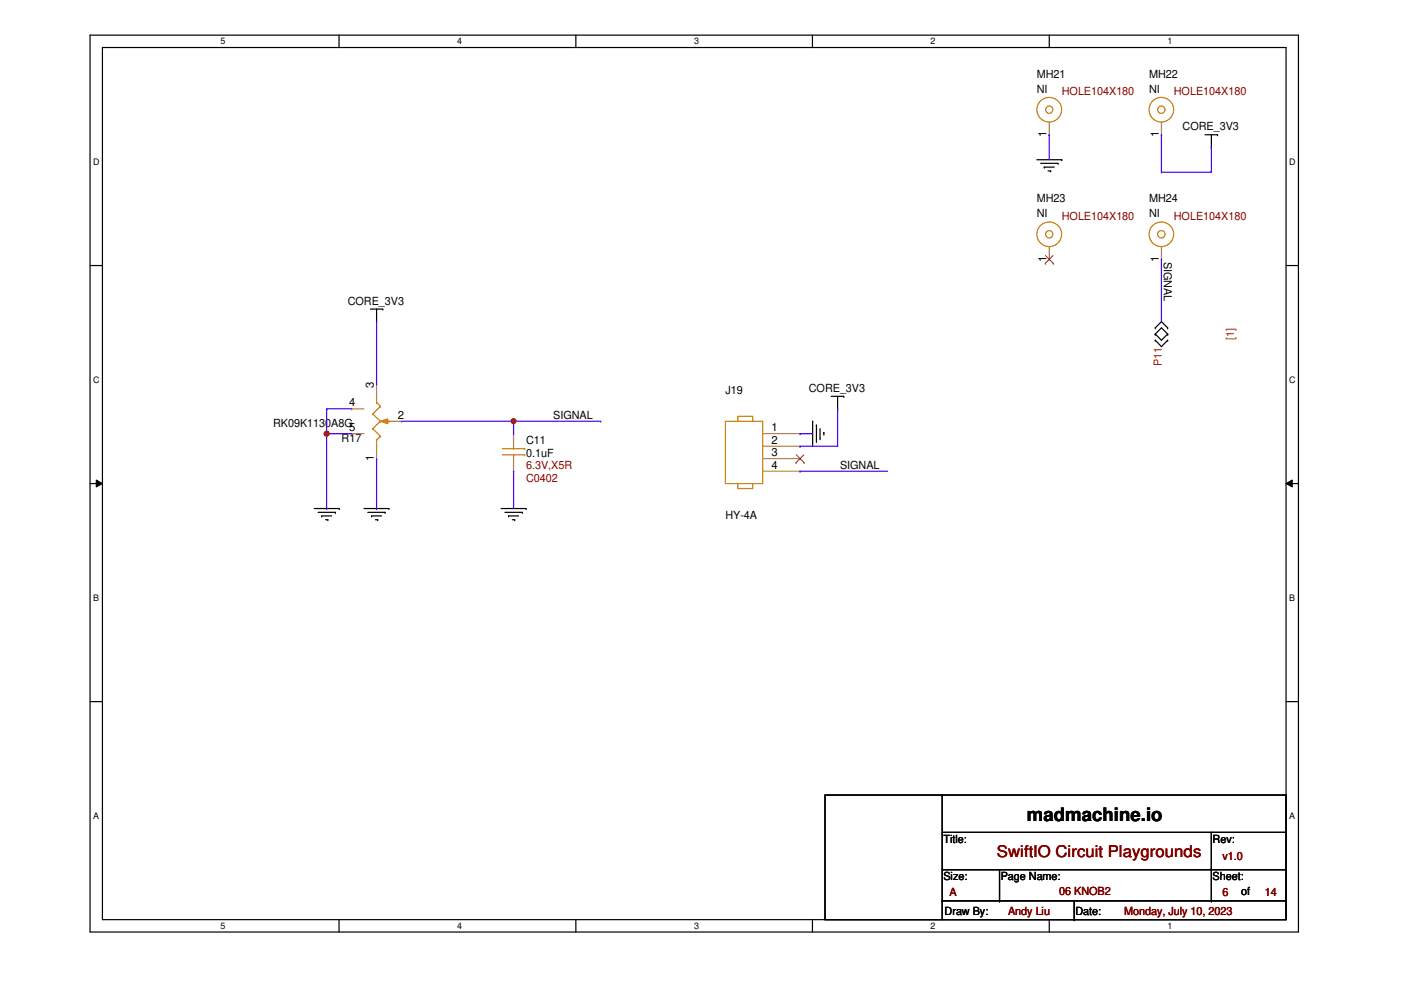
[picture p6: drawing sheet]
<svg xmlns="http://www.w3.org/2000/svg" width="297mm" height="210mm" viewBox="0 0 297 210" stroke-linecap="round" stroke-linejoin="round" font-family="sans-serif">
<path d="M19.1 7.5h256.2v190.1h-256.2zM21.7 10.1h251v184.9h-251z" fill="none" stroke="#000" stroke-width=".25"/>
<g fill="#fff">
<path d="M46.8 7.7h1v2.1h-1z"/>
<path d="M46.8 195.2h1v2.2h-1z"/>
</g>
<path d="M71.9 7.5v2.6M71.9 195v2.6" fill="none" stroke="#000" stroke-width=".25"/>
<g fill="#fff">
<path d="M96.9 7.7h1.1v2.1h-1.1z"/>
<path d="M96.9 195.2h1.1v2.2h-1.1z"/>
</g>
<path d="M122.1 7.5v2.6M122.1 195v2.6" fill="none" stroke="#000" stroke-width=".25"/>
<g fill="#fff">
<path d="M147.2 7.7h1v2.1h-1z"/>
<path d="M147.2 195.2h1v2.2h-1z"/>
</g>
<path d="M172.3 7.5v2.6M172.3 195v2.6" fill="none" stroke="#000" stroke-width=".25"/>
<g fill="#fff">
<path d="M197.3 7.7h1v2.1h-1z"/>
<path d="M197.3 195.2h1v2.2h-1z"/>
</g>
<path d="M222.5 7.5v2.6M222.5 195v2.6" fill="none" stroke="#000" stroke-width=".25"/>
<g fill="#fff">
<path d="M247.5 7.7h1v2.1h-1z"/>
<path d="M247.5 195.2h1v2.2h-1z"/>
<path d="M19.8 33.2h1.3v2.1h-1.3z"/>
<path d="M273.3 33.2h1.4v2.1h-1.4z"/>
<path d="M19.8 79.4h1.3v2.1h-1.3z"/>
<path d="M273.3 79.4h1.4v2.1h-1.4z"/>
</g>
<path d="M19.1 56.3h2.6M272.7 56.3h2.6" fill="none" stroke="#000" stroke-width=".25"/>
<g fill="#fff">
<path d="M19.8 125.6h1.2v2.2h-1.2z"/>
<path d="M273.3 125.6h1.3v2.2h-1.3z"/>
</g>
<path d="M19.1 102.5h2.6M272.7 102.5h2.6" fill="none" stroke="#000" stroke-width=".25"/>
<path d="M20.4 101.8l1.3 .7-1.3 .8zM272.7 102.5l1.3-.7v1.5z" fill="#000"/>
<path d="M20.4 101.8l1.3 .7-1.3 .8zM272.7 102.5l1.3-.7v1.5z" fill="none" stroke="#000" stroke-width=".21"/>
<g fill="#fff">
<path d="M19.8 171.9h1.2v2.1h-1.2z"/>
<path d="M273.3 171.9h1.3v2.1h-1.3z"/>
</g>
<g fill="none" stroke="#000" stroke-width=".25">
<path d="M219.8 33.9h5.3M220.6 34.6h3.7M221.4 35.4h.1M221.4 35.4h2.1M222.2 36.2h.6M222.8 36.2h.1M224.3 34.6h.1M225.1 33.9h.1M255.5 28.6h2.6M256.8 31.2h.1M256.8 28.6v2.6M258.1 28.6h.1"/>
<path d="M78.5 65.5h2.7M79.8 68.2h.1M79.8 65.5v2.7M81.2 65.5h.1M244.9 69.5h.1M244.9 70.8h.1M244.9 72.1h.1M244.9 69.5l1.4-1.3 1.3 1.3M244.9 70.8l1.4-1.3 1.3 1.3M244.9 72.1l1.4 1.4 1.3-1.4M244.9 70.8l1.4 1.3 1.3-1.3M247.6 69.5h.1"/>
<path d="M247.6 70.8h.1M247.6 72.1h.1M172.3 89.3h.1M172.3 89.3v5.3M173.1 90.1h.1M173.1 90.1v3.7M173.9 93h.1M173.9 90.9v2.1M174.7 91.7h.1M174.7 91.7v.5M176.2 84h2.7M177.6 86.7h.1"/>
<path d="M177.6 84v2.7M178.9 84h.1M66.6 107.8h5.3M67.4 108.6h3.7M68.2 109.4h.1M68.2 109.4h2.1M69 110.2h.5M69.5 110.2h.1M71.1 108.6h.1M71.9 107.8h.1M77.2 107.8h5.3M78 108.6h3.7"/>
<path d="M78.8 109.4h.1M78.8 109.4h2.1M79.6 110.2h.5M80.1 110.2h.1M81.7 108.6h.1M82.5 107.8h.1M106.3 107.8h5.2M107.1 108.6h3.6M107.8 109.4h.1M107.8 109.4h2.1M108.6 110.2h.5M109.1 110.2h.1"/>
<path d="M110.7 108.6h.1M111.5 107.8h.1M19.1 148.8h2.6M272.7 148.8h2.6M174.9 168.6h97.8v26.4h-97.8zM199.8 168.6h.1M199.8 168.6v26.4M199.8 176.5h72.9M256.8 176.5v14.5M272.7 176.5h.1M199.8 191h.1M199.8 191h72.9"/>
<path d="M199.8 184.4h72.9M211.9 191h.1M211.9 184.4v6.6M227.8 195h.1M227.8 191v4M256.8 184.4h.1M256.8 191h.1M272.7 184.4h.1"/>
</g>
<g fill="none" stroke="#cc8006" stroke-width=".25">
<path d="M79 87.8h.1M79 90.9h.1M79 87.8l1.6 1.5M79 90.9l1.6 1.6M79.8 85.3h.1M79.8 93.3h.1M79.8 94.6h.1M79.8 84v1.3M79.8 93.3v1.3M79.8 85.3l.8 .8M80.6 86.1h.1M80.6 89.3h.1"/>
<path d="M80.6 92.5h.1M80.6 86.1l-1.6 1.7M80.6 89.3l-1.6 1.6M80.6 92.5l-.8 .8M82 89.3h.5M82.5 89.3h.1M106.5 95.1h4.8M106.5 96.4h4.8M108.9 96.4h.1M108.9 95.1h.1M108.9 94.6v.5M108.9 96.4v.8"/>
<path d="M111.3 95.1h.1M111.3 96.4h.1"/>
<circle cx="222.5" cy="23.2" r=".77"/>
<circle cx="222.5" cy="23.3" r="2.62"/>
<circle cx="246.2" cy="23.3" r="2.61"/>
<circle cx="246.2" cy="23.3" r=".78"/>
<circle cx="246.2" cy="49.7" r="2.61"/>
<circle cx="246.2" cy="49.7" r=".78"/>
</g>
<path d="M222.5 28.6h.1M222.5 25.9v2.7M246.3 28.6h.1M246.3 25.9v2.7M246.3 55h.1M246.3 52.3v2.7M108.9 91.9h.1M108.9 99.9h.1M108.9 91.9v2.7M108.9 97.2v2.7" fill="none" stroke="#a84" stroke-width=".25"/>
<path d="M80.6 89.3l1.6-.5v1z" fill="#cc8006"/>
<g fill="none" stroke="#cc8006" stroke-width=".25">
<path d="M80.6 89.3l1.6-.5v1zM153.8 89.3h7.9v13.2h-7.9zM156.4 89.3v-1h3.2v1M156.4 102.5v1.1h3.2v-1.1"/>
<circle cx="222.5" cy="49.7" r=".77"/>
<circle cx="222.5" cy="49.7" r="2.62"/>
</g>
<g fill="none" stroke="#a84" stroke-width=".25">
<path d="M222.5 55h.1M222.5 52.3v2.7M74.5 86.7h.1M74.5 91.9h.1M74.5 86.7h2.7M74.5 91.9h2.7M79.8 81.4h.1M79.8 97.2h.1M79.8 81.4v2.6M79.8 94.6v2.6M82.5 89.3h2.6M85.1 89.3h.1"/>
<path d="M161.7 91.9h7.9M161.7 94.6h7.9M161.7 97.2h7.9M161.7 99.9h7.9M169.6 91.9h.1M169.6 94.6h.1M169.6 97.2h.1M169.6 99.9h.1"/>
</g>
<path d="M221.6 55.8h.1M221.7 54.2l1.6 1.6M223.3 54.2l-1.7 1.6M223.3 55.8h.1M168.8 98.1h.1M168.8 96.4l1.7 1.7M170.4 96.4l-1.6 1.7M170.5 98.1h.1" fill="none" stroke="#804000" stroke-width=".21"/>
<path d="M79.8 68.2v13.2M79.8 81.4h.1M85.1 89.3h23.8M108.9 89.3h.1M177.6 86.7h.1M177.6 86.7v7.9" fill="none" stroke="#4200ff" stroke-width=".25"/>
<circle cx="108.9" cy="89.3" r=".5" fill="#f00"/>
<circle cx="108.9" cy="89.3" r=".5" fill="none" stroke="#f00" stroke-width=".25"/>
<g fill="none" stroke="#4200ff" stroke-width=".25">
<path d="M222.5 28.6h.1M222.5 28.6v5.3M246.3 28.6h.1M246.3 36.5h.1M246.3 28.6v7.9M256.8 31.2h.1M256.8 31.2v5.3h-10.5M246.3 55h.1M246.3 55v13.2M69.3 86.7h.1M69.3 91.9h.1M69.3 91.9h5.2"/>
<path d="M69.3 86.7h5.2M69.3 86.7v21.1M79.8 97.2v10.6M108.9 91.9h.1M108.9 99.9h.1M108.9 99.9v7.9M127.4 89.3h.1M127.4 89.3h-18.5v2.6M169.6 91.9h.1M169.6 94.6h.1M169.6 99.9h.1M169.6 91.9h2.7"/>
<path d="M169.6 94.6h8M169.6 99.9h18.5M69.3 107.8h.1M79.8 107.8h.1"/>
</g>
<circle cx="69.3" cy="91.9" r=".51" fill="#f00"/>
<circle cx="69.3" cy="91.9" r=".51" fill="none" stroke="#f00" stroke-width=".25"/>
<circle cx="108.9" cy="89.3" r=".5" fill="#f00"/>
<circle cx="108.9" cy="89.3" r=".5" fill="none" stroke="#f00" stroke-width=".25"/>
<circle cx="69.3" cy="91.9" r=".51" fill="#f00"/>
<circle cx="69.3" cy="91.9" r=".51" fill="none" stroke="#f00" stroke-width=".25"/>
<text font-size="3.9" x="217.7" y="174.1">madmachine.io</text>
<text font-size="3.4" fill="#800000" x="211.4" y="181.7">SwiftIO Circuit Playgrounds</text>
<g font-size="2.4">
<text x="219.8" y="16.5">MH21</text>
<text x="243.6" y="16.5">MH22</text>
<text x="219.8" y="19.7">NI</text>
<text x="243.6" y="19.7">NI</text>
<text x="221.9" y="29.1" transform="rotate(-90 221.9 29.1)">1</text>
<text x="245.7" y="29.1" transform="rotate(-90 245.7 29.1)">1</text>
<text x="250.7" y="27.6">CORE_3V3</text>
<text x="219.8" y="42.9">MH23</text>
<text x="219.8" y="46.1">NI</text>
<text x="243.6" y="42.9">MH24</text>
<text x="243.6" y="46.1">NI</text>
<text x="221.9" y="55.5" transform="rotate(-90 221.9 55.5)">1</text>
<text x="245.7" y="55.5" transform="rotate(-90 245.7 55.5)">1</text>
<text x="246.8" y="55.5" transform="rotate(90 246.8 55.5)">SIGNAL</text>
<text x="73.7" y="64.6">CORE_3V3</text>
<text x="79.3" y="82.2" transform="rotate(-90 79.3 82.2)">3</text>
<text x="153.8" y="83.6">J19</text>
<text x="171.5" y="83.1">CORE_3V3</text>
<text x="74" y="86.1">4</text>
<text x="84.3" y="88.8">2</text>
<text x="117.3" y="88.8">SIGNAL</text>
<text x="57.9" y="90.5">RK09K1130A8G</text>
<text x="72.4" y="93.6">R17</text>
<text x="74" y="91.4">5</text>
<text x="111.5" y="94.1">C11</text>
<text x="163.6" y="91.4">1</text>
<text x="163.6" y="94.1">2</text>
<text x="79.3" y="97.8" transform="rotate(-90 79.3 97.8)">1</text>
<text x="111.5" y="96.8">0.1uF</text>
<text x="163.6" y="96.7">3</text>
<text x="163.6" y="99.4">4</text>
<text x="178.1" y="99.4">SIGNAL</text>
<text x="153.8" y="110">HY-4A</text>
<text x="200" y="178.7">Title:</text>
<text x="257.1" y="178.7">Rev:</text>
<text x="200" y="186.6">Size:</text>
<text x="212.2" y="186.6">Page Name:</text>
<text x="257.1" y="186.6">Sheet:</text>
<text x="263.1" y="189.8">of</text>
<text x="200.3" y="194">Draw By:</text>
<text x="228" y="194">Date:</text>
</g>
<g font-size="2.4" fill="#800000">
<text x="225.1" y="20.2">HOLE104X180</text>
<text x="248.9" y="20.2">HOLE104X180</text>
<text x="225.1" y="46.6">HOLE104X180</text>
<text x="248.9" y="46.6">HOLE104X180</text>
<text x="111.5" y="99.4">6.3V,X5R</text>
<text x="111.5" y="102.1">C0402</text>
<text x="259.2" y="182.4">v1.0</text>
<text x="201.3" y="190.1">A</text>
<text x="224.6" y="189.8">06 KNOB2</text>
<text x="259.2" y="190.1">6</text>
<text x="268.2" y="190.1">14</text>
<text x="213.7" y="194">Andy Liu</text>
<text x="238.3" y="194">Monday, July 10, 2023</text>
</g>
<g font-size="2.4" fill="#f00">
<text x="246.3" y="77.7" transform="rotate(-90 246.3 77.7)">P11</text>
<text x="261.7" y="72.1" transform="rotate(-90 261.7 72.1)">[1]</text>
</g>
<g font-size="1.9">
<text x="46.8" y="9.4">5</text>
<text x="96.9" y="9.4">4</text>
<text x="147.2" y="9.4">3</text>
<text x="197.3" y="9.4">2</text>
<text x="247.5" y="9.4">1</text>
<text x="19.8" y="34.9">D</text>
<text x="273.3" y="34.9">D</text>
<text x="19.8" y="81.1">C</text>
<text x="273.3" y="81.1">C</text>
<text x="19.8" y="127.3">B</text>
<text x="273.3" y="127.3">B</text>
<text x="19.8" y="173.6">A</text>
<text x="273.3" y="173.6">A</text>
<text x="46.8" y="196.9">5</text>
<text x="96.9" y="196.9">4</text>
<text x="147.2" y="196.9">3</text>
<text x="197.3" y="196.9">2</text>
<text x="247.5" y="196.9">1</text>
</g>
</svg>
